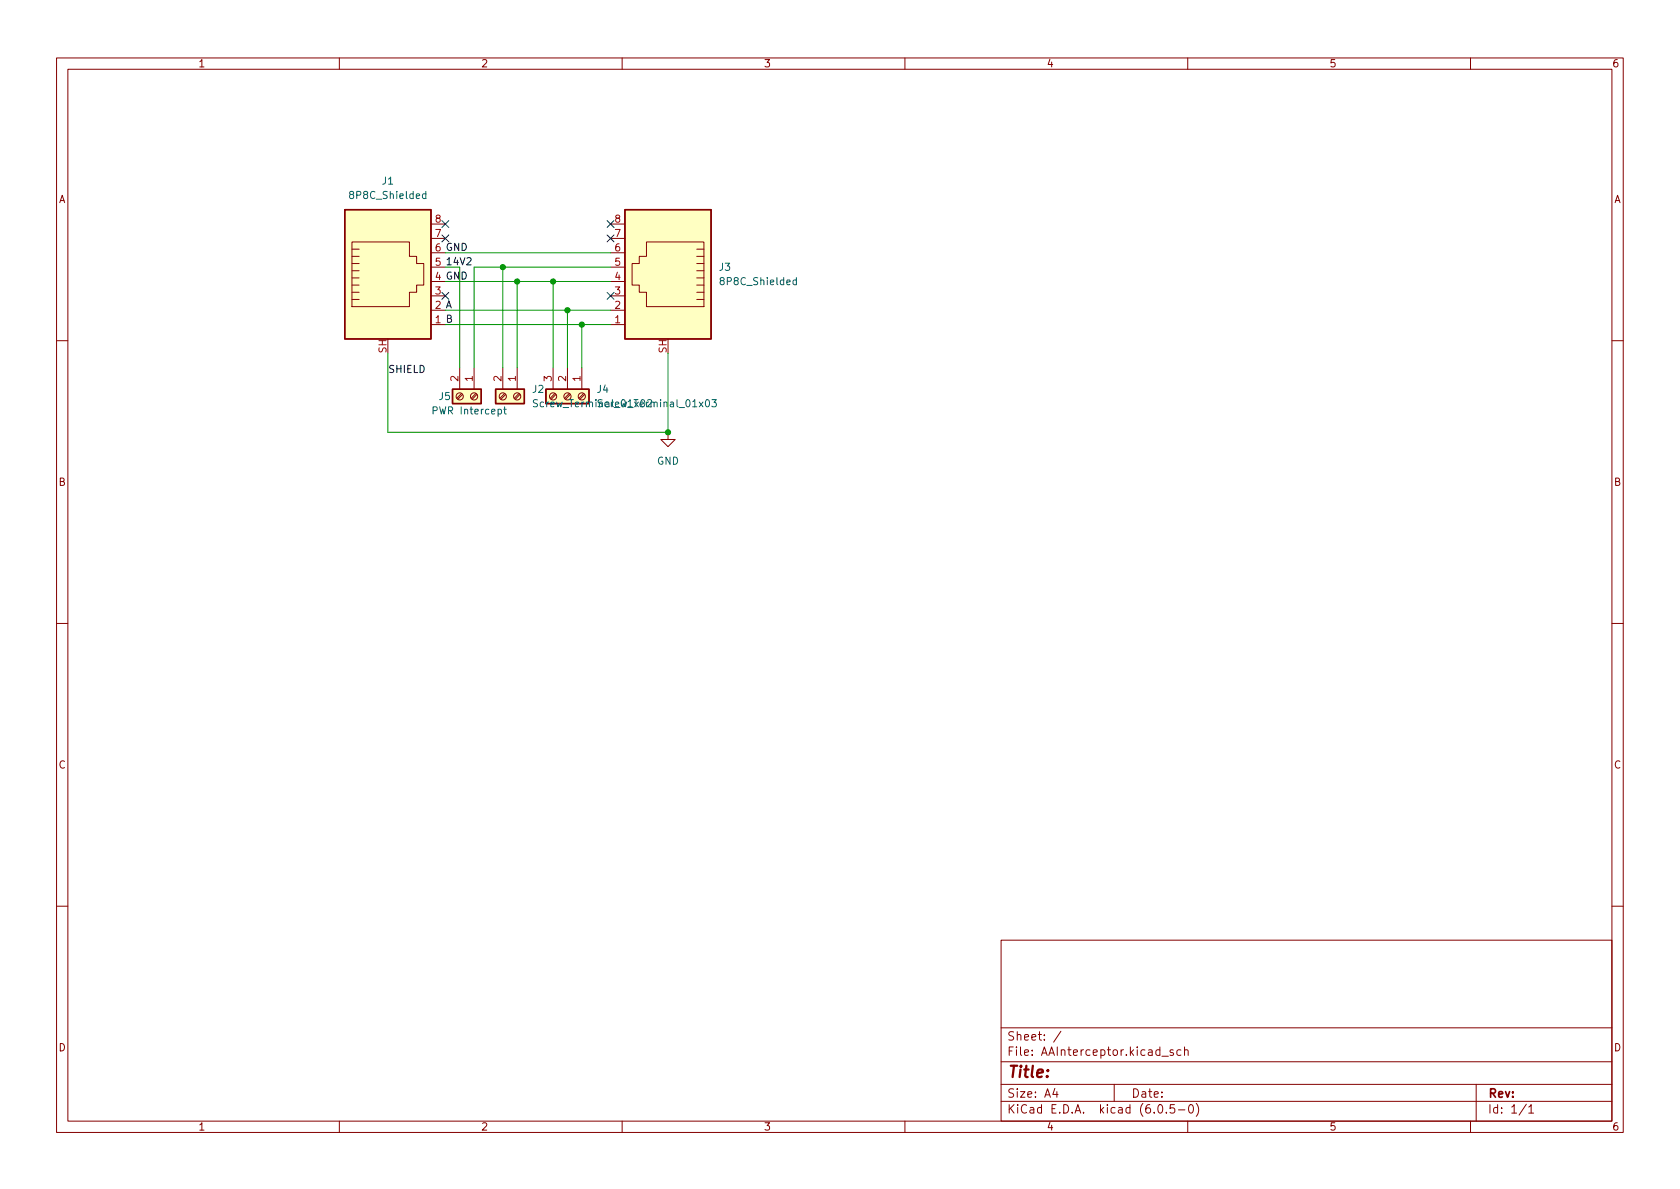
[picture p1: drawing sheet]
<svg xmlns="http://www.w3.org/2000/svg" width="297mm" height="210mm" viewBox="0 0 297 210" stroke-linecap="round" stroke-linejoin="round" font-family="sans-serif">
<g fill="none" stroke="#840000" stroke-width=".18">
<path d="M10 10.2h277v190.1h-277zM12 12.2h273v186.1h-273zM60 10.2v2M110 10.2v2M160 10.2v2M210 10.2v2M260 10.2v2M76.2 39.6h2.5M107.9 39.6h2.6M62.2 53h1.3M62.2 51.7h1.3M62.2 50.4h1.3"/>
<path d="M62.2 49.1h1.3M62.2 47.9h1.3M62.2 46.6h1.3M62.2 42.8h10.2v2.5h1.3v1.3h1.2v3.8h-1.2v1.3h-1.3v2.5h-10.2zM62.2 45.3h1.3M62.2 44.1h1.3M76.2 57.4h2.5M76.2 54.9h2.5M76.2 52.3h2.5M76.2 49.8h2.5M76.2 47.2h2.5M76.2 44.7h2.5"/>
<path d="M76.2 42.2h2.5M107.9 57.4h2.6M107.9 54.9h2.6M107.9 52.3h2.6M107.9 49.8h2.6M107.9 47.2h2.6M107.9 44.7h2.6M107.9 42.2h2.6M114.3 42.8h10.2v11.4h-10.2v-2.5h-1.3v-1.3h-1.2v-3.8h1.2v-1.3h1.3zM123.2 53h1.3M123.2 51.7h1.3M123.2 50.4h1.3"/>
<path d="M123.2 49.1h1.3M123.2 47.9h1.3M123.2 46.6h1.3M123.2 45.3h1.3M123.2 44.1h1.3M10 60.2h2M81.3 65v3.8M81.6 69.6l-.8 .8M81.8 69.7l-.9 .9M83.8 65v3.8M84.2 69.6l-.9 .8M84.3 69.7l-.8 .9"/>
<path d="M88.9 65v3.8M89.2 69.6l-.8 .8M89.4 69.7l-.8 .9M91.4 65v3.8M91.8 69.6l-.9 .8M91.9 69.7l-.8 .9M97.8 65v3.8M98.1 69.6l-.8 .8M98.3 69.7l-.8 .9M100.3 65v3.8M100.7 69.6l-.9 .8M100.8 69.7l-.8 .9"/>
<path d="M102.9 65v3.8M103.2 69.6l-.8 .8M103.4 69.7l-.9 .9M118.1 76.4v1.3h1.3l-1.3 1.3-1.3-1.3h1.3M285 60.2h2M10 110.2h2M285 110.2h2M10 160.2h2M177 166.3h108v32h-108zM285 160.2h2M60 198.3v2M110 198.3v2"/>
<path d="M160 198.3v2M177 194.8h108M177 191.8h108M177 187.8h108M177 181.8h108M186.5 192.5l-.4 1h1M186.9 193v1M187.6 182.4l-1.3 1.9M197 191.8v3M204.9 195.4l.2-.1a.81 .81 0 0 1 .6 .7 .81 .81 0 0 1-.3 .8h-.2a.81 .81 0 0 1-.6-.6 .81 .81 0 0 1 .3-.8zM205.4 186.8h1.2M206.2 196.7v.1"/>
<path d="M207.4 185.7l-.3-.1-.2 .2v.3l.5 .1v.4h-.5M207.6 195.3h-.7v.7l.2-.1 .5 .1 .1 .2-.1 .5-.2 .1-.5-.1M208.4 196.3h1.1M208.8 185.7l-.4-.1-.3 .3v.4l.1 .3h.6M209.4 185.8l.2-.2 .4 .1 .1 .9M209.4 185.1v1.5M210 198.3v2M210.4 195.4l.1-.1a.81 .81 0 0 1 .6 .7 .81 .81 0 0 1-.3 .8h-.2a.81 .81 0 0 1-.5-.6 .81 .81 0 0 1 .3-.8zM211.5 195.1a1.72 1.72 0 0 1 0 2.3M260 198.3v2M261 191.8v6.5M269.9 195.3l-1.3 1.9"/>
<path d="M270.3 195.8l.4-.5v1.5M270.3 196.8h.9"/>
<circle cx="81.3" cy="70.1" r=".63"/>
<circle cx="83.8" cy="70.1" r=".63"/>
<circle cx="88.9" cy="70.1" r=".63"/>
<circle cx="91.4" cy="70.1" r=".63"/>
<circle cx="97.8" cy="70.1" r=".63"/>
<circle cx="100.3" cy="70.1" r=".63"/>
<circle cx="102.9" cy="70.1" r=".63"/>
</g>
<g fill="#ffffc2" stroke="#ffffc2" stroke-width=".18">
<path d="M96.5 68.8h7.6v2.6h-7.6z"/>
<path d="M110.5 37.1h15.2v22.8h-15.2z"/>
<path d="M61 37.1h15.2v22.8h-15.2z"/>
<path d="M80 68.8h5.1v2.6h-5.1z"/>
<path d="M87.6 68.8h5.1v2.6h-5.1z"/>
</g>
<path d="M61 37.1h15.2v22.8h-15.2zM110.5 37.1h15.2v22.8h-15.2zM80 68.8h5.1v2.6h-5.1zM87.6 68.8h5.1v2.6h-5.1zM96.5 68.8h7.6v2.6h-7.6z" fill="none" stroke="#840000" stroke-width=".25"/>
<path d="M75.3 34.3h-.4l-.2 .2 .1 .6h.5M75.3 33.8v1.3M140.8 49.6l-.4-.1-.2 .2 .1 .6h.5M140.8 49.1v1.3M89 72.4h.5M89.2 71.9v1.1l.3 .2M95 70.7h-.5l-.1 .1v.4l.5 .2 .1 .3-.2 .2h-.5M125.9 70.7h.8l-.5 .5 .4 .1v.5l-.2 .1-.5-.1" fill="none" stroke="#006464" stroke-width=".18"/>
<path d="M78.7 49.8h29.2M78.7 44.7h29.2M78.7 57.4h29.2M78.7 54.9h29.2M81.3 47.2v17.8M88.9 47.2v17.8M91.4 49.8v15.2M97.8 49.8v15.2M100.3 54.9v10.1M102.9 57.4v7.6M107.9 47.2h-24.1v17.8M68.6 62.5v13.9h49.5v-13.9" fill="none" stroke="#009600" stroke-width=".18"/>
<path d="M78.1 39l1.2 1.2M79.3 39l-1.2 1.2M107.3 39l1.3 1.2M108.6 39l-1.3 1.2M78.1 51.7l1.2 1.2M78.1 41.5l1.2 1.3M79.3 51.7l-1.2 1.2M79.3 41.5l-1.2 1.3M107.3 41.5l1.3 1.3M107.3 51.7l1.3 1.2M108.6 41.5l-1.3 1.3M108.6 51.7l-1.3 1.2" fill="none" stroke="#000084" stroke-width=".18"/>
<g fill="#009600" stroke="#009600" stroke-width=".18">
<circle cx="88.9" cy="47.2" r=".46"/>
<circle cx="91.4" cy="49.8" r=".46"/>
<circle cx="97.8" cy="49.8" r=".46"/>
<circle cx="100.3" cy="54.9" r=".46"/>
<circle cx="102.9" cy="57.4" r=".46"/>
<circle cx="118.1" cy="76.4" r=".46"/>
</g>
<text font-size="2.8" fill="#840000" x="178" y="190.6">Title:</text>
<g font-size="2.1" fill="#840000">
<text x="178" y="184">Sheet: /</text>
<text x="178" y="186.7">File: AAInterceptor.kicad_sch</text>
<text x="178" y="196.9">KiCad E.D.A. kicad (6.0.5-0)</text>
<text x="178" y="194.1">Size: A4</text>
<text x="200" y="194.1">Date:</text>
<text x="263" y="194.1">Rev:</text>
<text x="263" y="196.9">Id: 1/1</text>
</g>
<g font-size="1.8" fill="#840000">
<text x="35" y="11.9">1</text>
<text x="85" y="11.9">2</text>
<text x="135" y="11.9">3</text>
<text x="185" y="11.9">4</text>
<text x="235" y="11.9">5</text>
<text x="285" y="11.9">6</text>
<text x="10.3" y="35.9">A</text>
<text x="285.3" y="35.9">A</text>
<text x="10.3" y="85.9">B</text>
<text x="285.3" y="85.9">B</text>
<text x="10.3" y="135.9">C</text>
<text x="285.3" y="135.9">C</text>
<text x="10.3" y="185.9">D</text>
<text x="285.3" y="185.9">D</text>
<text x="35" y="199.9">1</text>
<text x="85" y="199.9">2</text>
<text x="135" y="199.9">3</text>
<text x="185" y="199.9">4</text>
<text x="235" y="199.9">5</text>
<text x="285" y="199.9">6</text>
</g>
<g font-size="1.8" fill="#006464">
<text x="62.2" y="35.2">8P8C_Shielded</text>
<text x="67.6" y="32.6">J1</text>
<text x="127.2" y="47.9">J3</text>
<text x="127.7" y="50.4">8P8C_Shielded</text>
<text x="77.7" y="70.7">J5</text>
<text x="94.2" y="69.5">J2</text>
<text x="105.6" y="69.5">J4</text>
<text x="76.9" y="73.3">PWR Intercept</text>
<text x="95" y="72">Screw_Terminal_01x02</text>
<text x="106.5" y="72">Screw_Terminal_01x03</text>
<text x="116.1" y="82.2">GND</text>
</g>
<g font-size="1.8" fill="#a90000">
<text x="77" y="41.9">7</text>
<text x="77" y="39.4">8</text>
<text x="108.7" y="41.9">7</text>
<text x="108.7" y="39.4">8</text>
<text x="77" y="47">5</text>
<text x="108.7" y="47">5</text>
<text x="108.7" y="44.4">6</text>
<text x="77" y="52.1">3</text>
<text x="108.7" y="52.1">3</text>
<text x="108.7" y="49.5">4</text>
<text x="108.7" y="57.1">1</text>
<text x="108.7" y="54.6">2</text>
<text x="68.3" y="62.4" transform="rotate(-90 68.3 62.4)">SH</text>
<text x="117.9" y="62.4" transform="rotate(-90 117.9 62.4)">SH</text>
<text x="81" y="67.4" transform="rotate(-90 81 67.4)">2</text>
<text x="83.6" y="67.4" transform="rotate(-90 83.6 67.4)">1</text>
<text x="88.6" y="67.4" transform="rotate(-90 88.6 67.4)">2</text>
<text x="91.2" y="67.4" transform="rotate(-90 91.2 67.4)">1</text>
<text x="97.5" y="67.4" transform="rotate(-90 97.5 67.4)">3</text>
<text x="100.1" y="67.4" transform="rotate(-90 100.1 67.4)">2</text>
<text x="102.6" y="67.4" transform="rotate(-90 102.6 67.4)">1</text>
</g>
<g font-size="1.8" fill="#0f0f0f">
<text x="77" y="44.4">6 GND</text>
<text x="77" y="49.5">4 GND</text>
<text x="77" y="57.1">1 B</text>
<text x="77" y="54.6">2 A</text>
<text x="68.6" y="65.9">SHIELD</text>
</g>
<text font-size="1.8" fill="#009600" x="78.7" y="46.9">14V2</text>
</svg>
